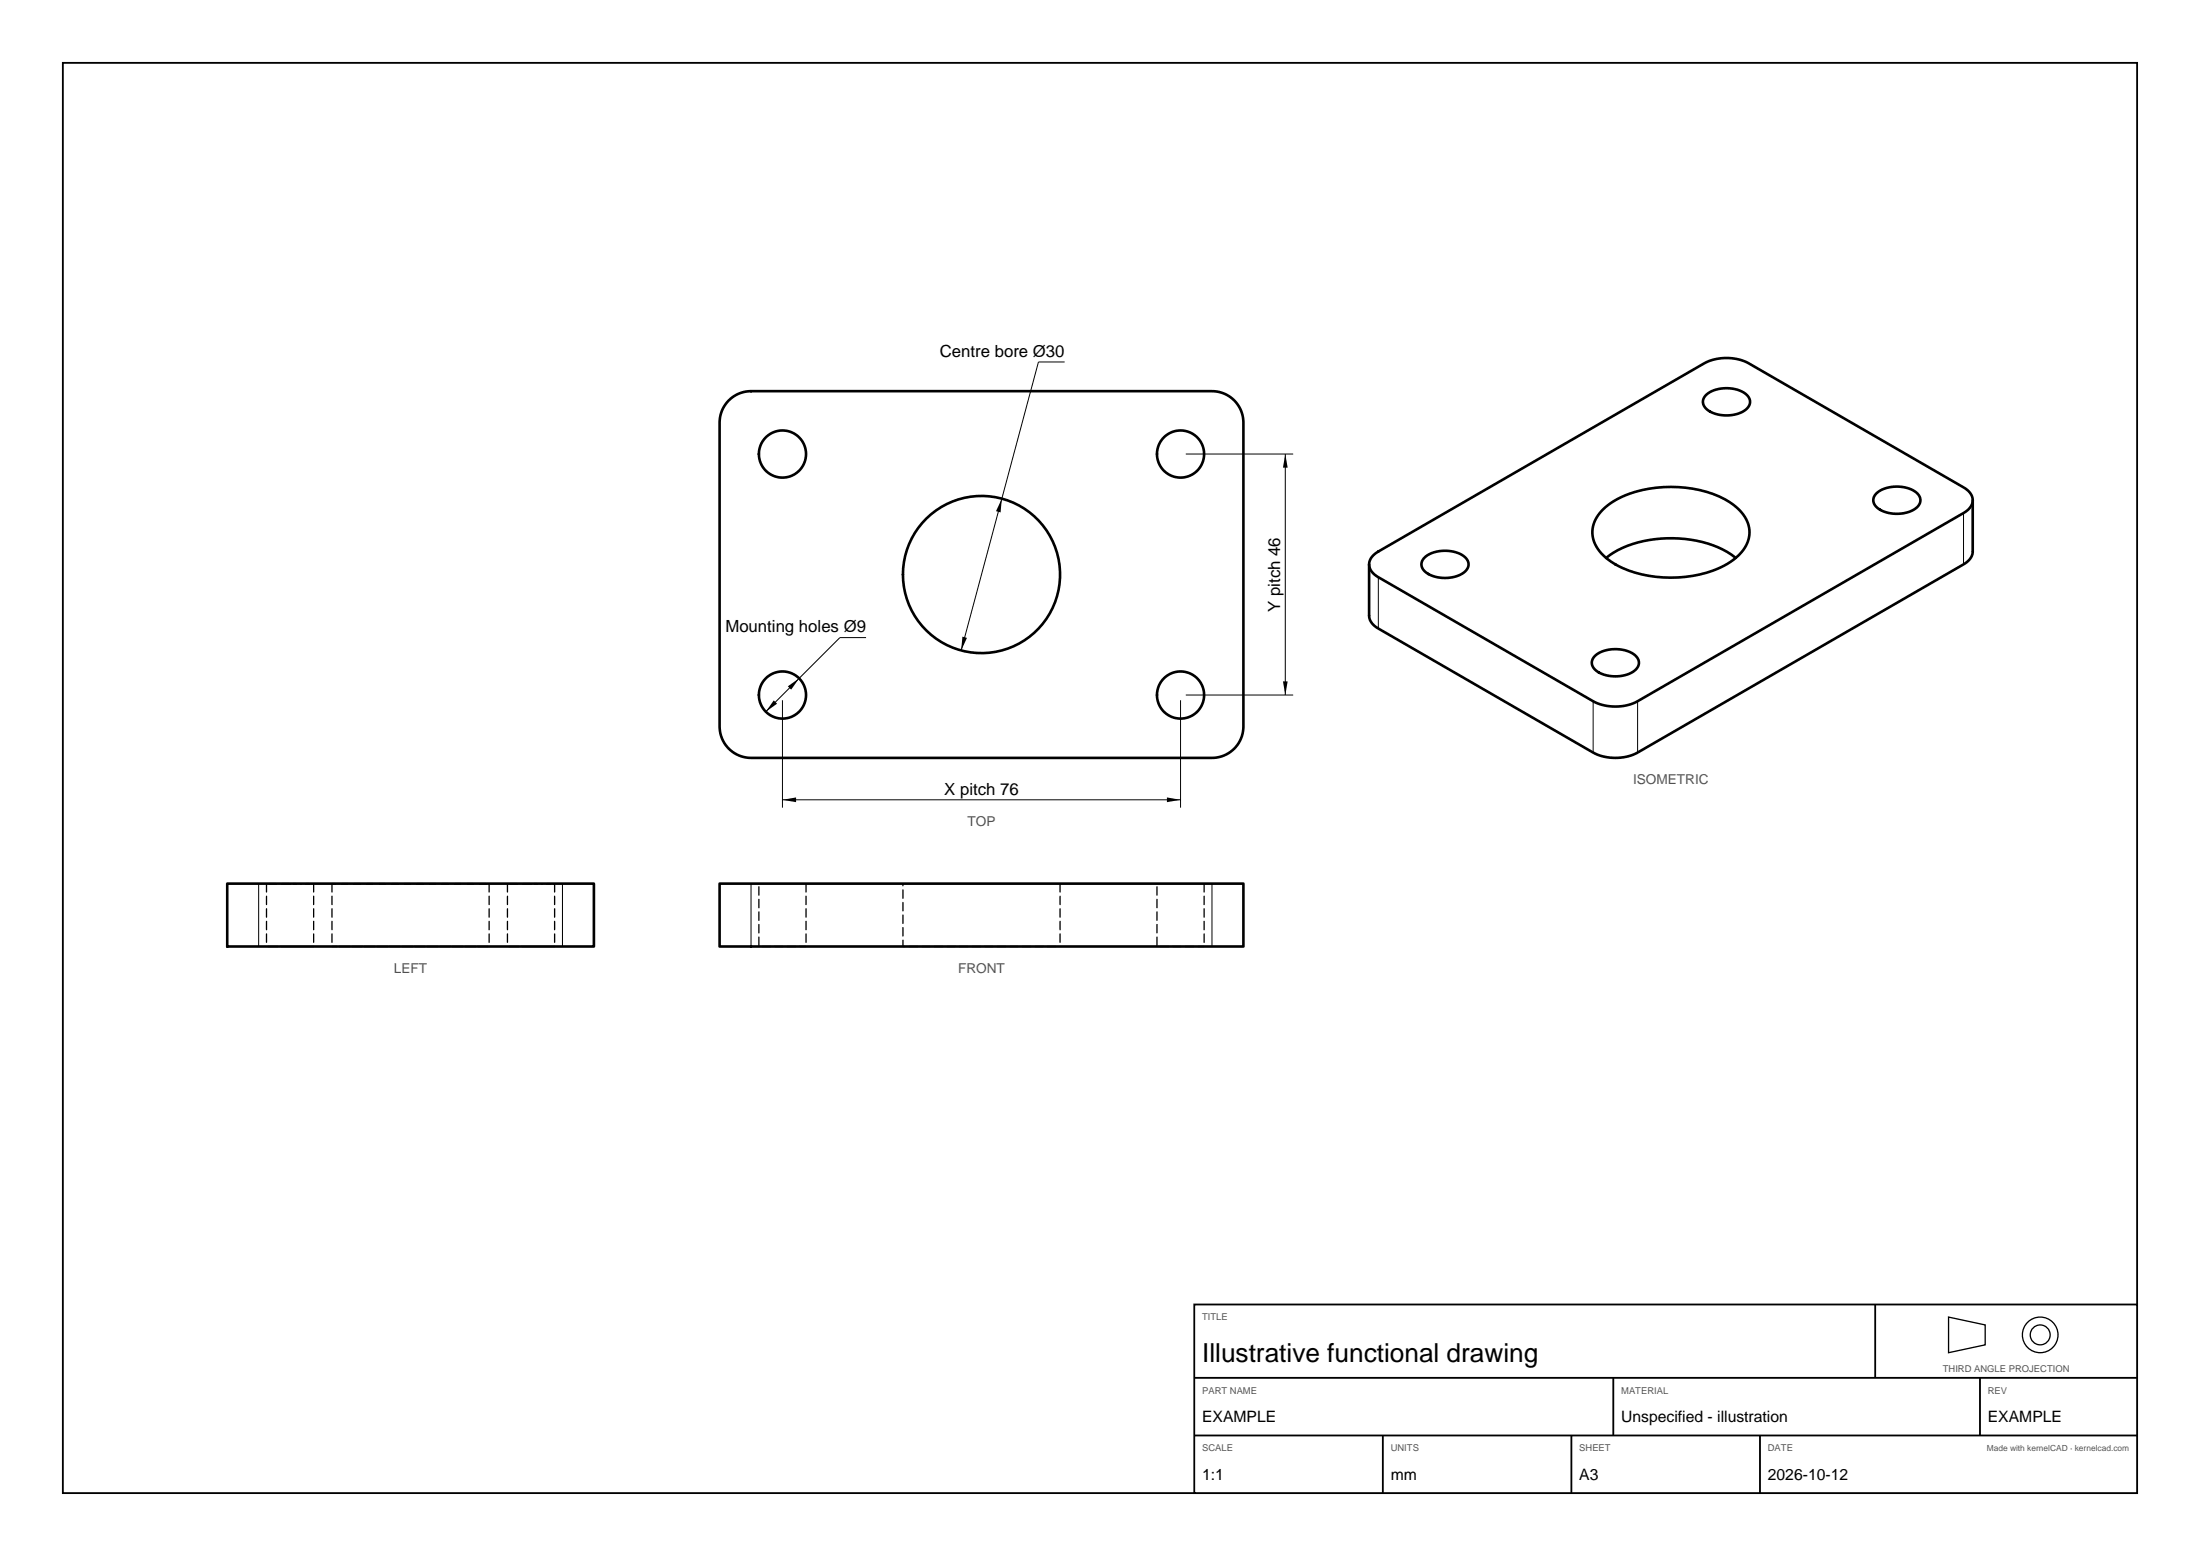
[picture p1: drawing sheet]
<svg xmlns="http://www.w3.org/2000/svg" width="420mm" height="297mm" viewBox="0 0 420 297" stroke-linecap="round" stroke-linejoin="round" font-family="sans-serif">
<path d="M12 12h396v273h-396z" fill="none" stroke="#000" stroke-width=".35"/>
<g fill="none" stroke="#000" stroke-width=".25" stroke-dasharray="1.6 .8">
<path d="M50.9 168.7v12M55.4 168.7h-4.5h9h-4.5M59.9 168.7v12M63.4 168.7v12M78.4 168.7h-15h30h-15M93.4 168.7v12M96.9 168.7v12M101.4 168.7h-4.5h9h-4.5M105.9 168.7v12M153.9 168.7h-9v12h9M153.9 168.7v12M202.4 168.7h-30v12h30"/>
<path d="M202.4 168.7v12M229.9 168.7h-9v12h9M229.9 168.7v12M55.4 180.7h-4.5h9h-4.5M78.4 180.7h-15h30h-15M101.4 180.7h-4.5h9h-4.5"/>
</g>
<g fill="none" stroke="#000" stroke-width=".19">
<path d="M203.2 69.1h-5l-14.7 55.1M226.4 86.7h20.5M245.4 86.7v46M374.9 97.9v9.8M263.1 110.2v9.8M149.4 133.7v20.5M165.3 121.7h-5l-14.1 14.1M225.4 133.7v20.5M226.4 132.7h20.5M304.1 133.9v9.7M312.6 133.9v9.7M149.4 152.7h76"/>
<path d="M49.4 168.7v12M107.4 168.7v12M143.4 168.7v12M231.4 168.7v12"/>
</g>
<g fill="none" stroke="#000" stroke-width=".5">
<path d="M139.1 76.4a6 6 0 0 1 4.3-1.7h88a6 6 0 0 1 6 6v58a6 6 0 0 1-6 6h-88a6 6 0 0 1-6-6v-58a6 6 0 0 1 1.7-4.3zM325.7 75.4a6.4 6.4 0 0 1 7.9 .1 1.9 1.9 0 0 1-.9 3.1 6.5 6.5 0 0 1-7.2-.8 1.67 1.67 0 0 1 .2-2.4zM305.8 97.4a15.7 15.7 0 0 1 9-4.1 22.8 22.8 0 0 1 15.4 2.5 7.2 7.2 0 0 1 3.8 5.5 6.8 6.8 0 0 1-3.6 5.9 23 23 0 0 1-19.4 1.7 11 11 0 0 1-6.5-5 5.5 5.5 0 0 1 1.3-6.5zM358.2 94.2a6.4 6.4 0 0 1 8 .1 1.9 1.9 0 0 1-1 3.1 6.5 6.5 0 0 1-7.1-.8 1.67 1.67 0 0 1 .1-2.4zM376.6 95.5v9.8a2.97 2.97 0 0 1-1.7 2.4l-62.3 35.9a9.4 9.4 0 0 1-8.5 0l-41-23.6a2.97 2.97 0 0 1-1.7-2.5v-9.8M262.3 105.9l.8-.6 62.3-36a9.4 9.4 0 0 1 8.4 0l41.1 23.7a2.56 2.56 0 0 1 1.5 3.3l-.6 .9-.9 .7-62.3 36a9.4 9.4 0 0 1-8.5 0l-41-23.7a2.57 2.57 0 0 1-1.4-3.6zM271.9 106.5a6.4 6.4 0 0 1 8 .1 1.9 1.9 0 0 1-1 3 6.5 6.5 0 0 1-7.1-.8 1.67 1.67 0 0 1 .1-2.3zM306.6 106.5a20.9 20.9 0 0 1 15.1-3.6 18.3 18.3 0 0 1 9.7 3.6M304.5 125.2a6.4 6.4 0 0 1 7.9 .1 1.9 1.9 0 0 1-.9 3.1 6.5 6.5 0 0 1-7.2-.8 1.67 1.67 0 0 1 .2-2.4zM43.4 168.7h70v12h-70zM137.4 168.7h100v12h-100z"/>
<circle cx="149.4" cy="86.7" r="4.5"/>
<circle cx="225.4" cy="86.7" r="4.5"/>
<circle cx="187.4" cy="109.7" r="15"/>
<circle cx="149.4" cy="132.7" r="4.5"/>
<circle cx="225.4" cy="132.7" r="4.5"/>
</g>
<path d="M191.3 95.2l-.3 2.6-.8-.2zM245.4 86.7l.4 2.6h-.9zM147.7 133.7l.7 .6-2.2 1.5zM150.4 131l2.2-1.5-1.6 2.1zM183.7 121.5l.9 .3-1.1 2.4zM244.9 130.1h.9l-.4 2.6zM149.4 152.7l2.6-.5v.9zM222.8 152.2l2.6 .5-2.6 .4z" fill="#000"/>
<path d="M228 249h180v36h-180z" fill="#fff" stroke="#000" stroke-width=".35"/>
<path d="M358 249v14M228 263h180M228 274h180M264 274v11M300 274v11M308 263v11M336 274v11M378 263v11" fill="none" stroke="#000" stroke-width=".35"/>
<g fill="none" stroke="#000" stroke-width=".25">
<path d="M372 251.4l7 1.5v3.8l-7 1.5z"/>
<circle cx="389.5" cy="254.8" r="3.4"/>
<circle cx="389.5" cy="254.8" r="1.9"/>
</g>
<text font-size="5" x="229.5" y="260">Illustrative functional drawing</text>
<g font-size="3.2">
<text x="179.4" y="68.1">Centre bore Ø30</text>
<text x="244.4" y="116.8" transform="rotate(-90 244.4 116.8)">Y pitch 46</text>
<text x="138.5" y="120.7">Mounting holes Ø9</text>
<text x="180.3" y="151.7">X pitch 76</text>
</g>
<g font-size="3">
<text x="229.5" y="271.5">EXAMPLE</text>
<text x="309.5" y="271.5">Unspecified - illustration</text>
<text x="379.5" y="271.5">EXAMPLE</text>
<text x="229.5" y="282.5">1:1</text>
<text x="265.5" y="282.5">mm</text>
<text x="301.5" y="282.5">A3</text>
<text x="337.5" y="282.5">2026-10-12</text>
</g>
<g font-size="2.6" fill="#555">
<text x="311.8" y="149.7">ISOMETRIC</text>
<text x="184.7" y="157.7">TOP</text>
<text x="75.2" y="185.7">LEFT</text>
<text x="182.9" y="185.7">FRONT</text>
</g>
<g font-size="1.8" fill="#555">
<text x="229.5" y="252">TITLE</text>
<text x="370.9" y="261.8">THIRD ANGLE PROJECTION</text>
<text x="229.5" y="266">PART NAME</text>
<text x="309.5" y="266">MATERIAL</text>
<text x="379.5" y="266">REV</text>
<text x="229.5" y="277">SCALE</text>
<text x="265.5" y="277">UNITS</text>
<text x="301.5" y="277">SHEET</text>
<text x="337.5" y="277">DATE</text>
</g>
<text font-size="1.6" fill="#555" x="379.3" y="277">Made with kernelCAD · kernelcad.com</text>
</svg>
